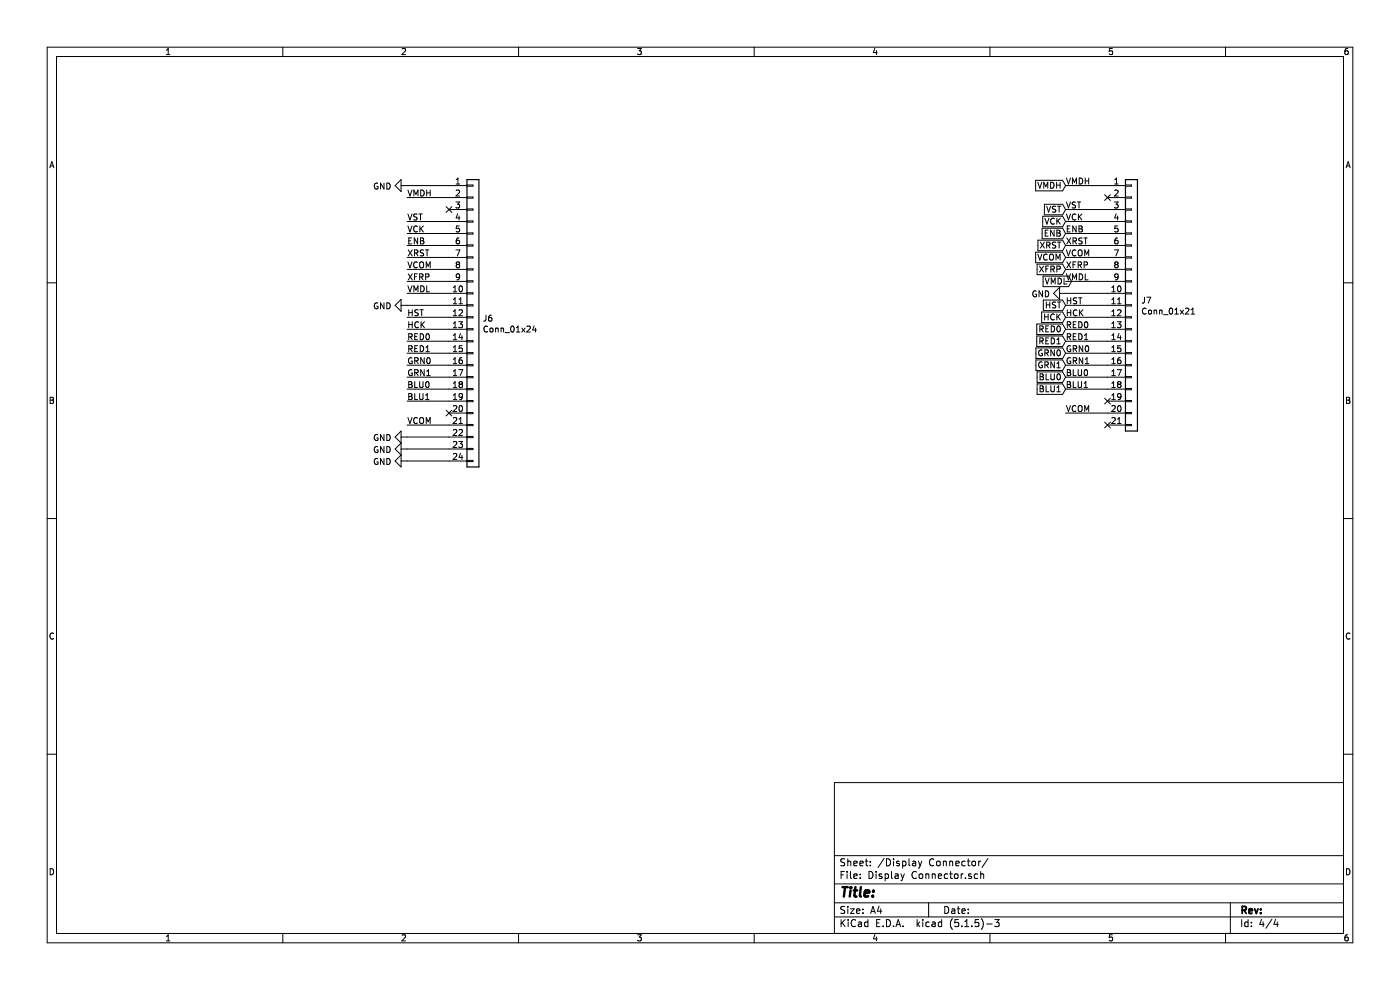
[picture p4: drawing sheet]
EESchema Schematic File Version 4
EELAYER 30 0
EELAYER END
$Descr A4 11693 8268
encoding utf-8
Sheet 4 4
Title ""
Date ""
Rev ""
Comp ""
Comment1 ""
Comment2 ""
Comment3 ""
Comment4 ""
$EndDescr
$Comp
L power:GND #PWR?
U 1 1
P 8900 2450
AR Path="/5F50FC7B" Ref="#PWR?"  Part="1" 
AR Path="/5F450EA8/5F50FC7B" Ref="#PWR?"  Part="1" 
AR Path="/5F5073FF/5F50FC7B" Ref="#PWR031"  Part="1" 
F 0 "#PWR031" H 8900 2200 50  0001 C CNN
F 1 "GND" V 8905 2322 50  0000 R CNN
F 2 "" H 8900 2450 50  0001 C CNN
F 3 "" H 8900 2450 50  0001 C CNN
	1    8900 2450
	0    1    1    0   
$EndComp
Text Label 8900 2050 0    50   ~ 0
XRST
Text Label 8900 1750 0    50   ~ 0
VST
Text Label 8900 1850 0    50   ~ 0
VCK
Text Label 8900 2550 0    50   ~ 0
HST
Text Label 8900 2650 0    50   ~ 0
HCK
Text Label 8900 1950 0    50   ~ 0
ENB
Text Label 8900 2750 0    50   ~ 0
RED0
Text Label 8900 2850 0    50   ~ 0
RED1
Text Label 8900 2950 0    50   ~ 0
GRN0
Text Label 8900 3050 0    50   ~ 0
GRN1
Text Label 8900 3150 0    50   ~ 0
BLU0
Text Label 8900 3250 0    50   ~ 0
BLU1
Text Label 8900 2150 0    50   ~ 0
VCOM
Text Label 8900 2250 0    50   ~ 0
XFRP
Text Label 8900 2350 0    50   ~ 0
VMDL
Text Label 8900 1550 0    50   ~ 0
VMDH
$Comp
L Connector_Generic:Conn_01x21 J7
U 1 1
P 9450 2550
F 0 "J7" H 9530 2592 50  0000 L CNN
F 1 "Conn_01x21" H 9530 2501 50  0000 L CNN
F 2 "lC_lib:Molex-503566-2100" H 9450 2550 50  0001 C CNN
F 3 "~" H 9450 2550 50  0001 C CNN
	1    9450 2550
	1    0    0    -1  
$EndComp
$Comp
L Connector_Generic:Conn_01x24 J6
U 1 1
P 3950 2650
F 0 "J6" H 4030 2642 50  0000 L CNN
F 1 "Conn_01x24" H 4030 2551 50  0000 L CNN
F 2 "lC_lib:FH34SRJ-24S-0.5SH(99)" H 3950 2650 50  0001 C CNN
F 3 "~" H 3950 2650 50  0001 C CNN
	1    3950 2650
	1    0    0    -1  
$EndComp
Wire Wire Line
	8900 1550 9250 1550
Wire Wire Line
	8900 1750 9250 1750
Wire Wire Line
	8900 1850 9250 1850
Wire Wire Line
	8900 1950 9250 1950
Wire Wire Line
	8900 2050 9250 2050
Wire Wire Line
	8900 2150 9250 2150
Wire Wire Line
	8900 2250 9250 2250
Wire Wire Line
	8900 2350 9250 2350
Wire Wire Line
	8900 2450 9250 2450
Wire Wire Line
	8900 2550 9250 2550
Wire Wire Line
	8900 2650 9250 2650
Wire Wire Line
	8900 2750 9250 2750
Wire Wire Line
	8900 2850 9250 2850
Wire Wire Line
	8900 2950 9250 2950
Wire Wire Line
	8900 3050 9250 3050
Wire Wire Line
	8900 3150 9250 3150
Wire Wire Line
	8900 3250 9250 3250
Wire Wire Line
	8900 3450 9250 3450
NoConn ~ 9250 1650
NoConn ~ 9250 3350
NoConn ~ 9250 3550
Text Label 8900 3450 0    50   ~ 0
VCOM
$Comp
L power:GND #PWR?
U 1 1
P 3400 1550
AR Path="/5F52C65B" Ref="#PWR?"  Part="1" 
AR Path="/5F450EA8/5F52C65B" Ref="#PWR?"  Part="1" 
AR Path="/5F5073FF/5F52C65B" Ref="#PWR026"  Part="1" 
F 0 "#PWR026" H 3400 1300 50  0001 C CNN
F 1 "GND" V 3405 1422 50  0000 R CNN
F 2 "" H 3400 1550 50  0001 C CNN
F 3 "" H 3400 1550 50  0001 C CNN
	1    3400 1550
	0    1    1    0   
$EndComp
Text Label 3400 2150 0    50   ~ 0
XRST
Text Label 3400 1850 0    50   ~ 0
VST
Text Label 3400 1950 0    50   ~ 0
VCK
Text Label 3400 2650 0    50   ~ 0
HST
Text Label 3400 2750 0    50   ~ 0
HCK
Text Label 3400 2050 0    50   ~ 0
ENB
Text Label 3400 2850 0    50   ~ 0
RED0
Text Label 3400 2950 0    50   ~ 0
RED1
Text Label 3400 3050 0    50   ~ 0
GRN0
Text Label 3400 3150 0    50   ~ 0
GRN1
Text Label 3400 3250 0    50   ~ 0
BLU0
Text Label 3400 3350 0    50   ~ 0
BLU1
Text Label 3400 2250 0    50   ~ 0
VCOM
Text Label 3400 2350 0    50   ~ 0
XFRP
Text Label 3400 2450 0    50   ~ 0
VMDL
Text Label 3400 1650 0    50   ~ 0
VMDH
Wire Wire Line
	3400 1650 3750 1650
Wire Wire Line
	3400 1850 3750 1850
Wire Wire Line
	3400 1950 3750 1950
Wire Wire Line
	3400 2050 3750 2050
Wire Wire Line
	3400 2150 3750 2150
Wire Wire Line
	3400 2250 3750 2250
Wire Wire Line
	3400 2350 3750 2350
Wire Wire Line
	3400 2450 3750 2450
Wire Wire Line
	3400 1550 3750 1550
Wire Wire Line
	3400 2650 3750 2650
Wire Wire Line
	3400 2750 3750 2750
Wire Wire Line
	3400 2850 3750 2850
Wire Wire Line
	3400 2950 3750 2950
Wire Wire Line
	3400 3050 3750 3050
Wire Wire Line
	3400 3150 3750 3150
Wire Wire Line
	3400 3250 3750 3250
Wire Wire Line
	3400 3350 3750 3350
Wire Wire Line
	3400 3550 3750 3550
Text Label 3400 3550 0    50   ~ 0
VCOM
$Comp
L power:GND #PWR?
U 1 1
P 3400 2550
AR Path="/5F5368CE" Ref="#PWR?"  Part="1" 
AR Path="/5F450EA8/5F5368CE" Ref="#PWR?"  Part="1" 
AR Path="/5F5073FF/5F5368CE" Ref="#PWR027"  Part="1" 
F 0 "#PWR027" H 3400 2300 50  0001 C CNN
F 1 "GND" V 3405 2422 50  0000 R CNN
F 2 "" H 3400 2550 50  0001 C CNN
F 3 "" H 3400 2550 50  0001 C CNN
	1    3400 2550
	0    1    1    0   
$EndComp
Wire Wire Line
	3400 2550 3750 2550
NoConn ~ 3750 1750
NoConn ~ 3750 3450
$Comp
L power:GND #PWR?
U 1 1
P 3400 3850
AR Path="/5F54360B" Ref="#PWR?"  Part="1" 
AR Path="/5F450EA8/5F54360B" Ref="#PWR?"  Part="1" 
AR Path="/5F5073FF/5F54360B" Ref="#PWR030"  Part="1" 
F 0 "#PWR030" H 3400 3600 50  0001 C CNN
F 1 "GND" V 3405 3722 50  0000 R CNN
F 2 "" H 3400 3850 50  0001 C CNN
F 3 "" H 3400 3850 50  0001 C CNN
	1    3400 3850
	0    1    1    0   
$EndComp
Wire Wire Line
	3400 3850 3750 3850
$Comp
L power:GND #PWR?
U 1 1
P 3400 3750
AR Path="/5F546A30" Ref="#PWR?"  Part="1" 
AR Path="/5F450EA8/5F546A30" Ref="#PWR?"  Part="1" 
AR Path="/5F5073FF/5F546A30" Ref="#PWR029"  Part="1" 
F 0 "#PWR029" H 3400 3500 50  0001 C CNN
F 1 "GND" V 3405 3622 50  0000 R CNN
F 2 "" H 3400 3750 50  0001 C CNN
F 3 "" H 3400 3750 50  0001 C CNN
	1    3400 3750
	0    1    1    0   
$EndComp
Wire Wire Line
	3400 3750 3750 3750
$Comp
L power:GND #PWR?
U 1 1
P 3400 3650
AR Path="/5F547A51" Ref="#PWR?"  Part="1" 
AR Path="/5F450EA8/5F547A51" Ref="#PWR?"  Part="1" 
AR Path="/5F5073FF/5F547A51" Ref="#PWR028"  Part="1" 
F 0 "#PWR028" H 3400 3400 50  0001 C CNN
F 1 "GND" V 3405 3522 50  0000 R CNN
F 2 "" H 3400 3650 50  0001 C CNN
F 3 "" H 3400 3650 50  0001 C CNN
	1    3400 3650
	0    1    1    0   
$EndComp
Wire Wire Line
	3400 3650 3750 3650
Text GLabel 8900 1550 0    50   Input ~ 0
VMDH
Text GLabel 8900 1750 0    50   Input ~ 0
VST
Text GLabel 8900 1850 0    50   Input ~ 0
VCK
Text GLabel 8900 1950 0    50   Input ~ 0
ENB
Text GLabel 8900 2050 0    50   Input ~ 0
XRST
Text GLabel 8900 2150 0    50   Input ~ 0
VCOM
Text GLabel 8900 2250 0    50   Input ~ 0
XFRP
Text GLabel 8950 2350 0    50   Input ~ 0
VMDL
Text GLabel 8900 2550 0    50   Input ~ 0
HST
Text GLabel 8900 2650 0    50   Input ~ 0
HCK
Text GLabel 8900 2750 0    50   Input ~ 0
RED0
Text GLabel 8900 2850 0    50   Input ~ 0
RED1
Text GLabel 8900 2950 0    50   Input ~ 0
GRN0
Text GLabel 8900 3050 0    50   Input ~ 0
GRN1
Text GLabel 8900 3150 0    50   Input ~ 0
BLU0
Text GLabel 8900 3250 0    50   Input ~ 0
BLU1
$EndSCHEMATC
